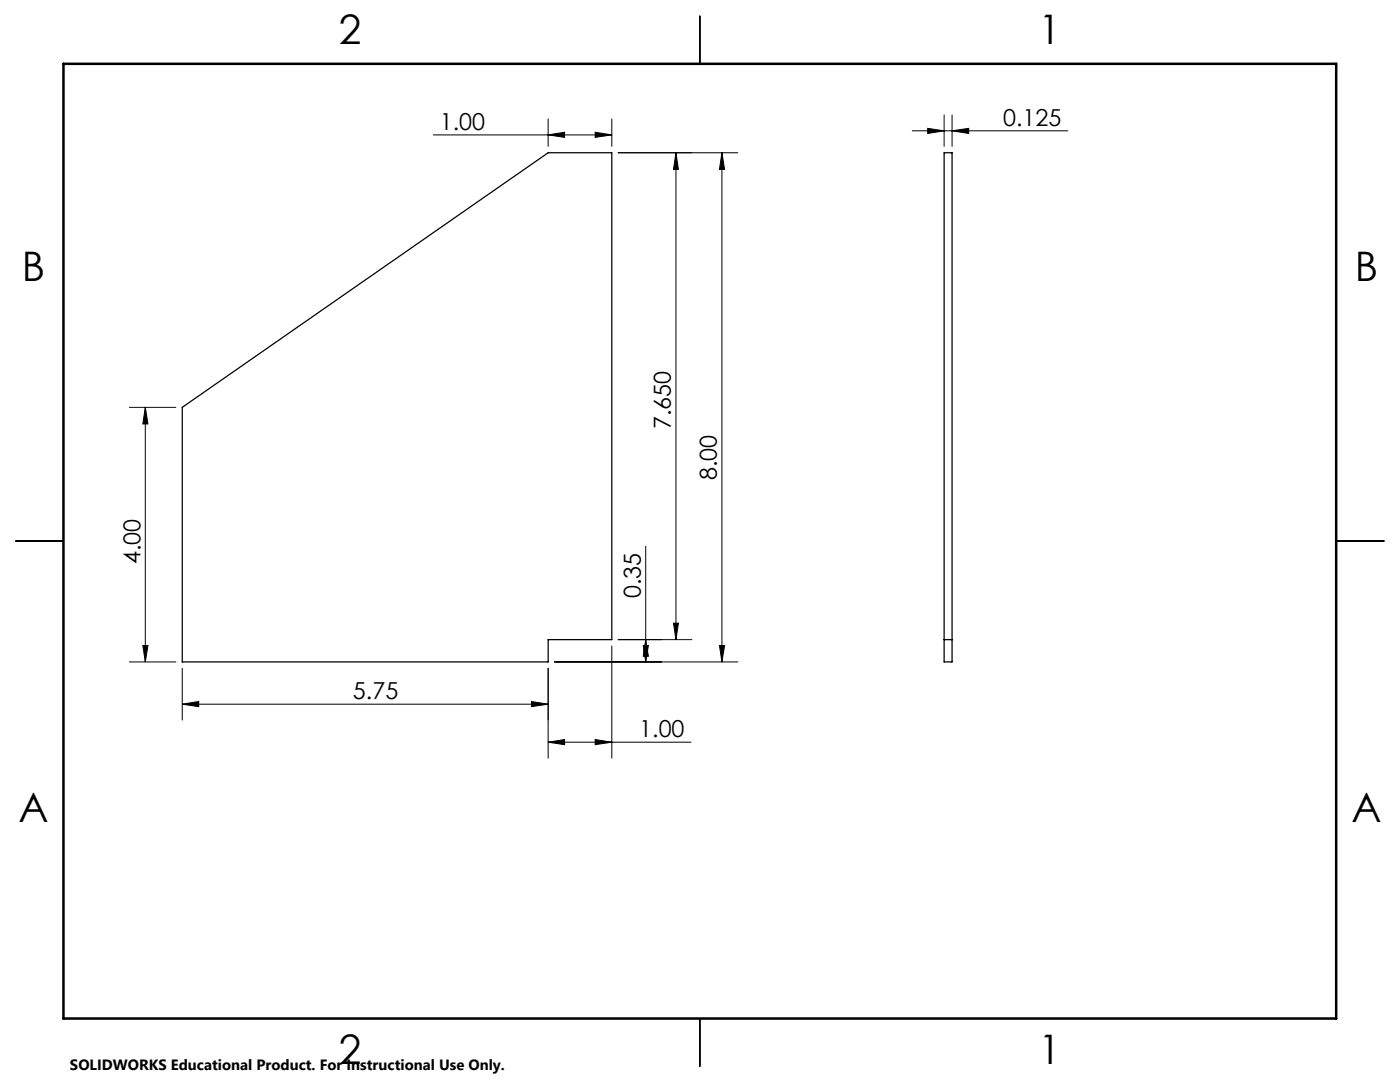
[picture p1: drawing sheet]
<svg xmlns="http://www.w3.org/2000/svg" width="279mm" height="216mm" viewBox="0 0 279 216" stroke-linecap="round" stroke-linejoin="round" font-family="sans-serif">
<path d="M139.7 3.2v9.5M188.4 30.5h1.6v101.6h-1.6zM36.4 81.3l73-50.8h12.7v97.1h-12.7v4.5h-73zM3.1 107.9h9.6M266.7 107.9h9.5M188.4 127.6h1.6M139.7 203.2v9.6" fill="none" stroke="#000" stroke-width=".25"/>
<g fill="none" stroke="#000" stroke-width=".2">
<path d="M86.5 26.9h35.6M109.4 26.9l3.3-.5v1zM109.4 23.7v5.5M118.8 26.4l3.3 .5-3.3 .5zM122.1 23.7v5.5M123.4 30.5h23.8M134.9 30.5l.5 3.3h-1zM134.9 30.5v97.1M144.1 30.5l.5 3.3h-1zM144.1 30.5v101.6M182.1 26.1h31M185.1 25.6l3.3 .5-3.3 .5z"/>
<path d="M188.4 22.9v6.3M190 26.1l3.3-.5v1zM190 22.9v6.3M25.8 81.3h9.3M29 81.3l.5 3.3h-1zM29 81.3v50.8M128.9 109v23.1M25.8 132.1h9.3M28.5 128.8h1l-.5 3.3zM36.4 133.3v10.4M106.1 140l3.3 .5-3.3 .5zM109.4 133.3v18"/>
<path d="M110.7 132.1h36.5M122.1 128.9v22.4M123.4 127.6h14.7M128.4 128.8h1l-.5 3.3zM128.9 127.6l.5 3.4h-1zM134.4 124.4h1l-.5 3.2zM143.6 128.8h1l-.5 3.3zM36.4 140.5l3.3-.5v1zM36.4 140.5h73M109.4 148.1l3.3-.5v1zM109.4 148.1h28.5M118.8 147.6l3.3 .5-3.3 .5z"/>
</g>
<path d="M12.7 12.7h254v190.5h-254z" fill="none" stroke="#000" stroke-width=".5"/>
<g fill="#000">
<path d="M118.8 26.4l3.3 .5-3.3 .5zM109.4 26.9l3.3-.5v1z"/>
<path d="M185.1 25.6l3.3 .5-3.3 .5zM190 26.1l3.3-.5v1z"/>
<path d="M128.9 127.6l.5 3.4h-1zM128.4 128.8h1l-.5 3.3zM29 81.3l.5 3.3h-1zM28.5 128.8h1l-.5 3.3zM144.1 30.5l.5 3.3h-1zM143.6 128.8h1l-.5 3.3z"/>
<path d="M134.4 124.4h1l-.5 3.2zM134.9 30.5l.5 3.3h-1z"/>
<path d="M36.4 140.5l3.3-.5v1zM106.1 140l3.3 .5-3.3 .5z"/>
<path d="M109.4 148.1l3.3-.5v1zM118.8 147.6l3.3 .5-3.3 .5z"/>
</g>
<g font-size="8.1">
<text x="67.6" y="8.9">2</text>
<text x="207.3" y="8.9">1</text>
<text x="4.4" y="56.2">B</text>
<text x="270.4" y="56.2">B</text>
<text x="3.7" y="164.1">A</text>
<text x="269.7" y="164.1">A</text>
<text x="67.6" y="212.4">2</text>
<text x="207.3" y="212.4">1</text>
</g>
<g font-size="4.7">
<text x="87.8" y="25.9">1.00</text>
<text x="200.2" y="25.1">0.125</text>
<text x="133.9" y="85.6" transform="rotate(-90 133.9 85.6)">7.650</text>
<text x="143.1" y="95.8" transform="rotate(-90 143.1 95.8)">8.00</text>
<text x="28" y="112.6" transform="rotate(-90 28 112.6)">4.00</text>
<text x="127.9" y="119.3" transform="rotate(-90 127.9 119.3)">0.35</text>
<text x="70.4" y="139.5">5.75</text>
<text x="127.6" y="147.1">1.00</text>
</g>
<text font-size="3" x="14" y="213.5">SOLIDWORKS Educational Product. For Instructional Use Only.</text>
</svg>
